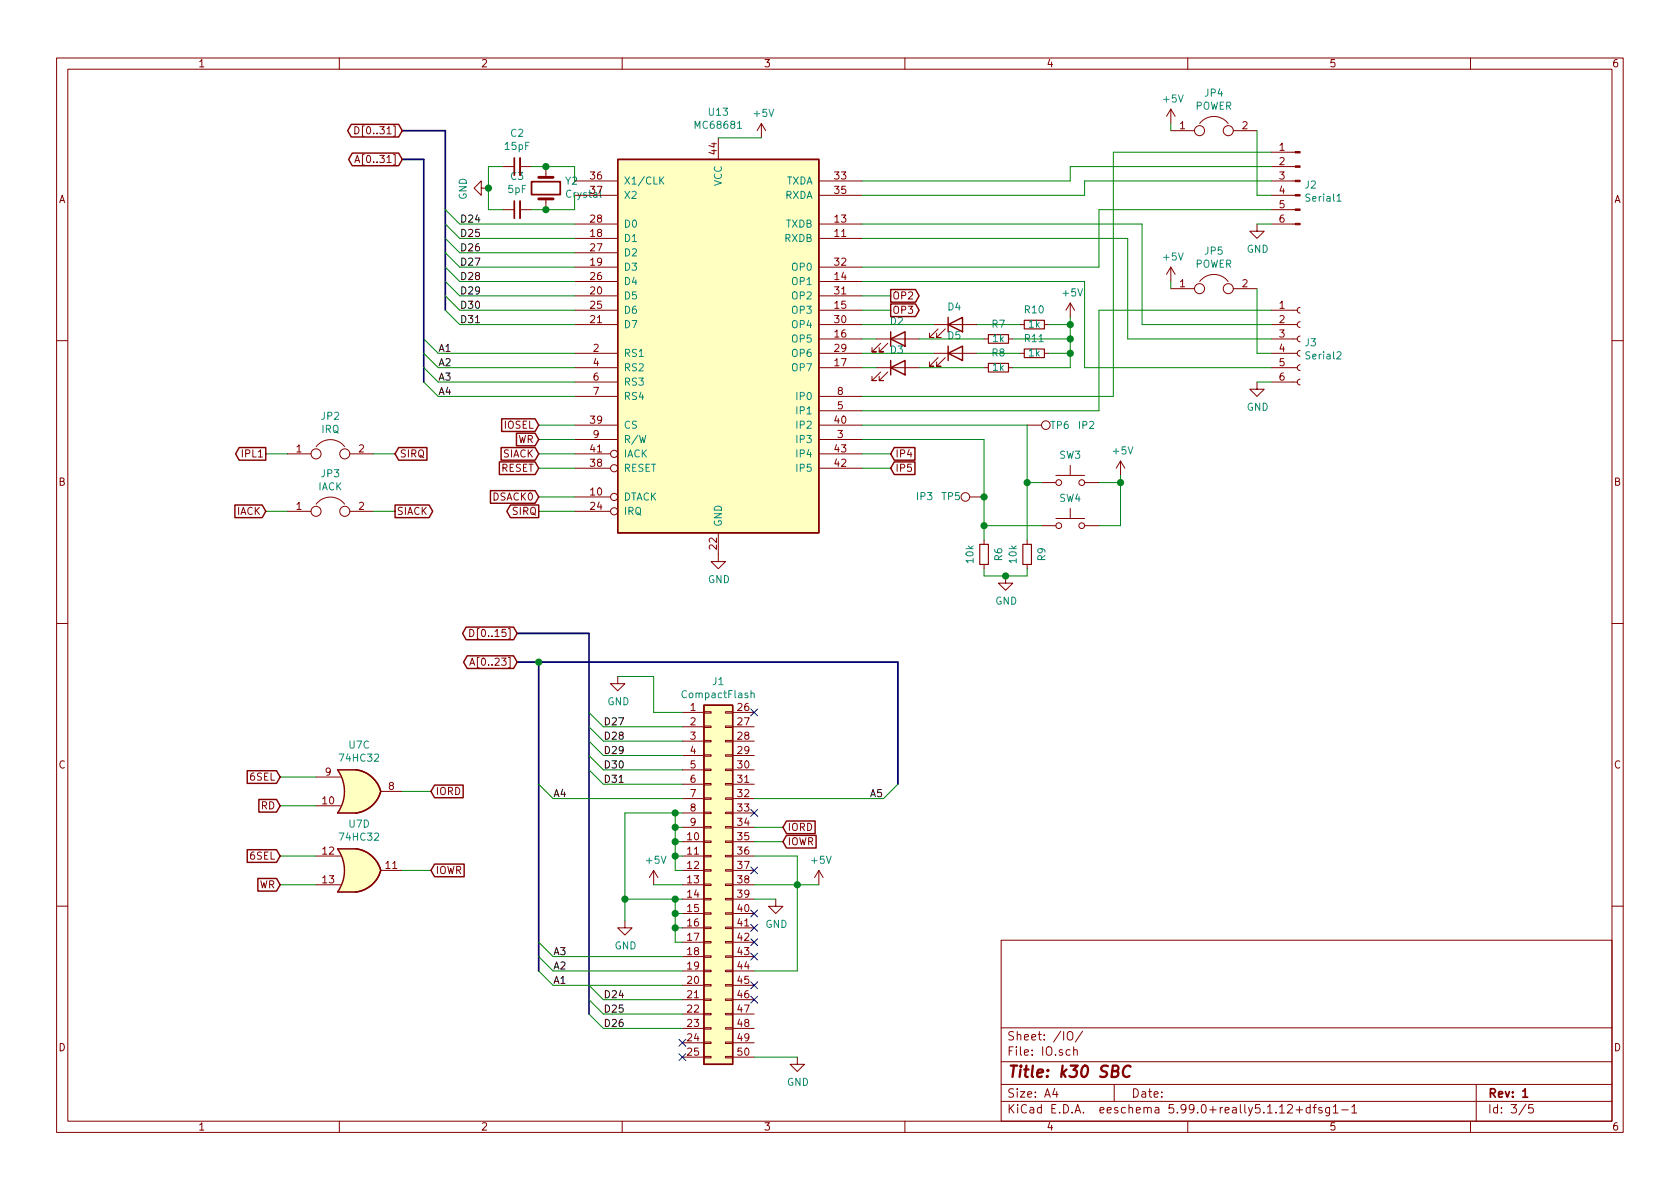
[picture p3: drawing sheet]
EESchema Schematic File Version 4
EELAYER 30 0
EELAYER END
$Descr A4 11693 8268
encoding utf-8
Sheet 3 5
Title "k30 SBC"
Date ""
Rev "1"
Comp ""
Comment1 ""
Comment2 ""
Comment3 ""
Comment4 ""
$EndDescr
$Comp
L power:+5V #PWR?
U 1 1
P 5300 950
AR Path="/5E114B4D/613D9C81" Ref="#PWR?"  Part="1" 
AR Path="/5FAF94FC/613D9C81" Ref="#PWR?"  Part="1" 
AR Path="/613CC863/613D9C81" Ref="#PWR021"  Part="1" 
F 0 "#PWR021" H 5300 800 50  0001 C CNN
F 1 "+5V" H 5315 1123 50  0000 C CNN
F 2 "" H 5300 950 50  0001 C CNN
F 3 "" H 5300 950 50  0001 C CNN
	1    5300 950 
	1    0    0    -1  
$EndComp
$Comp
L power:GND #PWR?
U 1 1
P 5000 3850
AR Path="/5E114B4D/613D9C87" Ref="#PWR?"  Part="1" 
AR Path="/5FAF94FC/613D9C87" Ref="#PWR?"  Part="1" 
AR Path="/613CC863/613D9C87" Ref="#PWR020"  Part="1" 
F 0 "#PWR020" H 5000 3600 50  0001 C CNN
F 1 "GND" H 5005 3677 50  0000 C CNN
F 2 "" H 5000 3850 50  0001 C CNN
F 3 "" H 5000 3850 50  0001 C CNN
	1    5000 3850
	1    0    0    -1  
$EndComp
Wire Wire Line
	5000 950  5300 950 
Text GLabel 3750 3050 0    50   Input ~ 0
WR
Wire Wire Line
	3750 3050 4000 3050
Entry Wire Line
	3200 1550 3100 1450
Entry Wire Line
	3200 1650 3100 1550
Entry Wire Line
	3200 1750 3100 1650
Entry Wire Line
	3200 1850 3100 1750
Entry Wire Line
	3200 1950 3100 1850
Entry Wire Line
	3200 2050 3100 1950
Entry Wire Line
	3200 2150 3100 2050
Entry Wire Line
	3200 2250 3100 2150
Text Label 3200 1550 0    50   ~ 0
D24
Text Label 3200 1650 0    50   ~ 0
D25
Text Label 3200 1750 0    50   ~ 0
D26
Text Label 3200 1850 0    50   ~ 0
D27
Text Label 3200 1950 0    50   ~ 0
D28
Text Label 3200 2050 0    50   ~ 0
D29
Text Label 3200 2150 0    50   ~ 0
D30
Text Label 3200 2250 0    50   ~ 0
D31
Wire Wire Line
	4000 1550 3200 1550
Wire Wire Line
	4000 1650 3200 1650
Wire Wire Line
	4000 1750 3200 1750
Wire Wire Line
	4000 1850 3200 1850
Wire Wire Line
	4000 1950 3200 1950
Wire Wire Line
	4000 2050 3200 2050
Wire Wire Line
	4000 2150 3200 2150
Wire Wire Line
	4000 2250 3200 2250
Text GLabel 3750 3450 0    50   Input ~ 0
DSACK0
Text GLabel 3750 3250 0    50   Input ~ 0
RESET
Wire Wire Line
	3750 3250 4000 3250
Wire Bus Line
	3100 900  2800 900 
Text GLabel 2800 900  0    50   3State ~ 0
D[0..31]
Text GLabel 2800 1100 0    50   3State ~ 0
A[0..31]
Wire Bus Line
	2800 1100 2950 1100
Entry Wire Line
	3050 2450 2950 2350
Entry Wire Line
	3050 2550 2950 2450
Entry Wire Line
	3050 2650 2950 2550
Entry Wire Line
	3050 2750 2950 2650
Text Label 3050 2450 0    50   ~ 0
A1
Text Label 3050 2550 0    50   ~ 0
A2
Text Label 3050 2650 0    50   ~ 0
A3
Text Label 3050 2750 0    50   ~ 0
A4
Wire Wire Line
	4000 2450 3050 2450
Wire Wire Line
	4000 2550 3050 2550
Wire Wire Line
	4000 2650 3050 2650
Wire Wire Line
	4000 2750 3050 2750
Text GLabel 3750 2950 0    50   Input ~ 0
IOSEL
Wire Wire Line
	3750 2950 4000 2950
$Comp
L Device:Crystal Y?
U 1 1
P 3800 1300
AR Path="/5E114B4D/613D9CBE" Ref="Y?"  Part="1" 
AR Path="/5FAF94FC/613D9CBE" Ref="Y?"  Part="1" 
AR Path="/613CC863/613D9CBE" Ref="Y2"  Part="1" 
F 0 "Y2" V 3846 1169 50  0000 R CNN
F 1 "Crystal" V 3755 1169 50  0000 R CNN
F 2 "Crystal:Crystal_HC49-4H_Vertical" H 3800 1300 50  0001 C CNN
F 3 "~" H 3800 1300 50  0001 C CNN
	1    3800 1300
	0    -1   -1   0   
$EndComp
$Comp
L Device:C_Small C?
U 1 1
P 3600 1150
AR Path="/5E114B4D/613D9CC4" Ref="C?"  Part="1" 
AR Path="/5FAF94FC/613D9CC4" Ref="C?"  Part="1" 
AR Path="/613CC863/613D9CC4" Ref="C2"  Part="1" 
F 0 "C2" V 3829 1150 50  0000 C CNN
F 1 "15pF" V 3738 1150 50  0000 C CNN
F 2 "Capacitor_THT:C_Disc_D3.0mm_W2.0mm_P2.50mm" H 3600 1150 50  0001 C CNN
F 3 "~" H 3600 1150 50  0001 C CNN
	1    3600 1150
	0    -1   -1   0   
$EndComp
$Comp
L Device:C_Small C?
U 1 1
P 3600 1450
AR Path="/5E114B4D/613D9CCA" Ref="C?"  Part="1" 
AR Path="/5FAF94FC/613D9CCA" Ref="C?"  Part="1" 
AR Path="/613CC863/613D9CCA" Ref="C3"  Part="1" 
F 0 "C3" V 3829 1450 50  0000 C CNN
F 1 "5pF" V 3738 1450 50  0000 C CNN
F 2 "Capacitor_THT:C_Disc_D3.0mm_W2.0mm_P2.50mm" H 3600 1450 50  0001 C CNN
F 3 "~" H 3600 1450 50  0001 C CNN
	1    3600 1450
	0    -1   -1   0   
$EndComp
$Comp
L power:GND #PWR?
U 1 1
P 3400 1300
AR Path="/5E114B4D/613D9CD0" Ref="#PWR?"  Part="1" 
AR Path="/5FAF94FC/613D9CD0" Ref="#PWR?"  Part="1" 
AR Path="/613CC863/613D9CD0" Ref="#PWR016"  Part="1" 
F 0 "#PWR016" H 3400 1050 50  0001 C CNN
F 1 "GND" H 3405 1127 50  0000 C CNN
F 2 "" H 3400 1300 50  0001 C CNN
F 3 "" H 3400 1300 50  0001 C CNN
	1    3400 1300
	0    1    1    0   
$EndComp
Wire Wire Line
	3500 1150 3400 1150
Wire Wire Line
	3400 1150 3400 1300
Wire Wire Line
	3400 1300 3400 1450
Wire Wire Line
	3400 1450 3500 1450
Connection ~ 3400 1300
Wire Wire Line
	3700 1150 3800 1150
Wire Wire Line
	3800 1150 4000 1150
Wire Wire Line
	4000 1150 4000 1250
Connection ~ 3800 1150
Wire Wire Line
	4000 1350 4000 1450
Wire Wire Line
	4000 1450 3800 1450
Wire Wire Line
	3800 1450 3700 1450
Connection ~ 3800 1450
$Comp
L Connector:Conn_01x06_Male J?
U 1 1
P 9050 1250
AR Path="/5E114B4D/613D9CE3" Ref="J?"  Part="1" 
AR Path="/5FAF94FC/613D9CE3" Ref="J?"  Part="1" 
AR Path="/613CC863/613D9CE3" Ref="J2"  Part="1" 
F 0 "J2" H 9022 1224 50  0000 R CNN
F 1 "Serial1" H 9022 1133 50  0000 R CNN
F 2 "Connector_PinHeader_2.54mm:PinHeader_1x06_P2.54mm_Horizontal" H 9050 1250 50  0001 C CNN
F 3 "~" H 9050 1250 50  0001 C CNN
	1    9050 1250
	-1   0    0    -1  
$EndComp
$Comp
L power:GND #PWR?
U 1 1
P 8750 2650
AR Path="/5E114B4D/613D9CE9" Ref="#PWR?"  Part="1" 
AR Path="/5FAF94FC/613D9CE9" Ref="#PWR?"  Part="1" 
AR Path="/613CC863/613D9CE9" Ref="#PWR031"  Part="1" 
F 0 "#PWR031" H 8750 2400 50  0001 C CNN
F 1 "GND" H 8755 2477 50  0000 C CNN
F 2 "" H 8750 2650 50  0001 C CNN
F 3 "" H 8750 2650 50  0001 C CNN
	1    8750 2650
	1    0    0    -1  
$EndComp
$Comp
L power:GND #PWR?
U 1 1
P 8750 1550
AR Path="/5E114B4D/613D9CEF" Ref="#PWR?"  Part="1" 
AR Path="/5FAF94FC/613D9CEF" Ref="#PWR?"  Part="1" 
AR Path="/613CC863/613D9CEF" Ref="#PWR030"  Part="1" 
F 0 "#PWR030" H 8750 1300 50  0001 C CNN
F 1 "GND" H 8755 1377 50  0000 C CNN
F 2 "" H 8750 1550 50  0001 C CNN
F 3 "" H 8750 1550 50  0001 C CNN
	1    8750 1550
	1    0    0    -1  
$EndComp
Wire Wire Line
	8850 1550 8750 1550
Wire Wire Line
	8850 2650 8750 2650
Wire Wire Line
	6000 1350 7550 1350
$Comp
L Connector:Conn_01x06_Female J?
U 1 1
P 9050 2350
AR Path="/5E114B4D/613D9CF8" Ref="J?"  Part="1" 
AR Path="/5FAF94FC/613D9CF8" Ref="J?"  Part="1" 
AR Path="/613CC863/613D9CF8" Ref="J3"  Part="1" 
F 0 "J3" H 9078 2326 50  0000 L CNN
F 1 "Serial2" H 9078 2235 50  0000 L CNN
F 2 "Connector_PinHeader_2.54mm:PinHeader_1x06_P2.54mm_Horizontal" H 9050 2350 50  0001 C CNN
F 3 "~" H 9050 2350 50  0001 C CNN
	1    9050 2350
	1    0    0    -1  
$EndComp
Wire Wire Line
	7550 1350 7550 1250
Wire Wire Line
	7750 1050 8850 1050
Wire Wire Line
	6000 1550 7950 1550
Wire Wire Line
	7950 1550 7950 2250
Wire Wire Line
	6000 1650 7850 1650
Wire Wire Line
	7850 1650 7850 2350
Wire Wire Line
	8850 2150 7650 2150
Wire Wire Line
	7650 1450 8850 1450
Text GLabel 3750 3150 0    50   Input ~ 0
SIACK
Wire Wire Line
	3750 3150 4000 3150
Text GLabel 3750 3550 0    50   Output ~ 0
SIRQ
Wire Wire Line
	3750 3550 4000 3550
$Comp
L Device:R_Small R?
U 1 1
P 6950 2350
AR Path="/5E114B4D/613D9D0A" Ref="R?"  Part="1" 
AR Path="/5FAF94FC/613D9D0A" Ref="R?"  Part="1" 
AR Path="/613CC863/613D9D0A" Ref="R7"  Part="1" 
F 0 "R7" V 7050 2350 50  0000 C CNN
F 1 "1k" V 6950 2350 50  0000 C CNN
F 2 "Resistor_THT:R_Axial_DIN0204_L3.6mm_D1.6mm_P5.08mm_Horizontal" H 6950 2350 50  0001 C CNN
F 3 "~" H 6950 2350 50  0001 C CNN
	1    6950 2350
	0    -1   -1   0   
$EndComp
$Comp
L Device:R_Small R?
U 1 1
P 6950 2550
AR Path="/5E114B4D/613D9D10" Ref="R?"  Part="1" 
AR Path="/5FAF94FC/613D9D10" Ref="R?"  Part="1" 
AR Path="/613CC863/613D9D10" Ref="R8"  Part="1" 
F 0 "R8" V 7050 2550 50  0000 C CNN
F 1 "1k" V 6950 2550 50  0000 C CNN
F 2 "Resistor_THT:R_Axial_DIN0204_L3.6mm_D1.6mm_P5.08mm_Horizontal" H 6950 2550 50  0001 C CNN
F 3 "~" H 6950 2550 50  0001 C CNN
	1    6950 2550
	0    -1   -1   0   
$EndComp
$Comp
L Device:R_Small R?
U 1 1
P 7200 2250
AR Path="/5E114B4D/613D9D16" Ref="R?"  Part="1" 
AR Path="/5FAF94FC/613D9D16" Ref="R?"  Part="1" 
AR Path="/613CC863/613D9D16" Ref="R10"  Part="1" 
F 0 "R10" V 7300 2250 50  0000 C CNN
F 1 "1k" V 7200 2250 50  0000 C CNN
F 2 "Resistor_THT:R_Axial_DIN0204_L3.6mm_D1.6mm_P5.08mm_Horizontal" H 7200 2250 50  0001 C CNN
F 3 "~" H 7200 2250 50  0001 C CNN
	1    7200 2250
	0    -1   -1   0   
$EndComp
$Comp
L Device:R_Small R?
U 1 1
P 7200 2450
AR Path="/5E114B4D/613D9D1C" Ref="R?"  Part="1" 
AR Path="/5FAF94FC/613D9D1C" Ref="R?"  Part="1" 
AR Path="/613CC863/613D9D1C" Ref="R11"  Part="1" 
F 0 "R11" V 7300 2450 50  0000 C CNN
F 1 "1k" V 7200 2450 50  0000 C CNN
F 2 "Resistor_THT:R_Axial_DIN0204_L3.6mm_D1.6mm_P5.08mm_Horizontal" H 7200 2450 50  0001 C CNN
F 3 "~" H 7200 2450 50  0001 C CNN
	1    7200 2450
	0    -1   -1   0   
$EndComp
$Comp
L power:+5V #PWR?
U 1 1
P 7450 2200
AR Path="/5E114B4D/613D9D22" Ref="#PWR?"  Part="1" 
AR Path="/5FAF94FC/613D9D22" Ref="#PWR?"  Part="1" 
AR Path="/613CC863/613D9D22" Ref="#PWR026"  Part="1" 
F 0 "#PWR026" H 7450 2050 50  0001 C CNN
F 1 "+5V" H 7465 2373 50  0000 C CNN
F 2 "" H 7450 2200 50  0001 C CNN
F 3 "" H 7450 2200 50  0001 C CNN
	1    7450 2200
	1    0    0    -1  
$EndComp
Wire Wire Line
	7450 2200 7450 2250
Wire Wire Line
	7450 2250 7300 2250
Wire Wire Line
	7450 2250 7450 2350
Wire Wire Line
	7450 2350 7050 2350
Connection ~ 7450 2250
Wire Wire Line
	7450 2350 7450 2450
Wire Wire Line
	7450 2450 7300 2450
Connection ~ 7450 2350
Wire Wire Line
	7050 2550 7450 2550
Wire Wire Line
	7450 2550 7450 2450
Connection ~ 7450 2450
Wire Wire Line
	6850 2550 6400 2550
Wire Wire Line
	6100 2550 6000 2550
Wire Wire Line
	7100 2450 6800 2450
Wire Wire Line
	6500 2450 6000 2450
Wire Wire Line
	6850 2350 6400 2350
Wire Wire Line
	6100 2350 6000 2350
Wire Wire Line
	7100 2250 6800 2250
Wire Wire Line
	6500 2250 6000 2250
Text GLabel 6200 2050 2    50   Output ~ 0
OP2
Text GLabel 6200 2150 2    50   Output ~ 0
OP3
Wire Wire Line
	6200 2150 6000 2150
Wire Wire Line
	6000 2050 6200 2050
Text GLabel 6200 3150 2    50   Input ~ 0
IP4
Text GLabel 6200 3250 2    50   Input ~ 0
IP5
Wire Wire Line
	6200 3150 6000 3150
Wire Wire Line
	6200 3250 6000 3250
$Comp
L Switch:SW_Push SW?
U 1 1
P 7450 3350
AR Path="/5E114B4D/613D9D43" Ref="SW?"  Part="1" 
AR Path="/5FAF94FC/613D9D43" Ref="SW?"  Part="1" 
AR Path="/613CC863/613D9D43" Ref="SW3"  Part="1" 
F 0 "SW3" H 7450 3543 50  0000 C CNN
F 1 "IP2" H 7450 3544 50  0001 C CNN
F 2 "Button_Switch_THT:SW_PUSH_6mm" H 7450 3550 50  0001 C CNN
F 3 "~" H 7450 3550 50  0001 C CNN
	1    7450 3350
	1    0    0    -1  
$EndComp
$Comp
L power:+5V #PWR?
U 1 1
P 7800 3300
AR Path="/5E114B4D/613D9D49" Ref="#PWR?"  Part="1" 
AR Path="/5FAF94FC/613D9D49" Ref="#PWR?"  Part="1" 
AR Path="/613CC863/613D9D49" Ref="#PWR027"  Part="1" 
F 0 "#PWR027" H 7800 3150 50  0001 C CNN
F 1 "+5V" H 7815 3473 50  0000 C CNN
F 2 "" H 7800 3300 50  0001 C CNN
F 3 "" H 7800 3300 50  0001 C CNN
	1    7800 3300
	1    0    0    -1  
$EndComp
$Comp
L Device:R_Small R?
U 1 1
P 7150 3850
AR Path="/5E114B4D/613D9D4F" Ref="R?"  Part="1" 
AR Path="/5FAF94FC/613D9D4F" Ref="R?"  Part="1" 
AR Path="/613CC863/613D9D4F" Ref="R9"  Part="1" 
F 0 "R9" V 7250 3850 50  0000 C CNN
F 1 "10k" V 7050 3850 50  0000 C CNN
F 2 "Resistor_THT:R_Axial_DIN0204_L3.6mm_D1.6mm_P5.08mm_Horizontal" H 7150 3850 50  0001 C CNN
F 3 "~" H 7150 3850 50  0001 C CNN
	1    7150 3850
	1    0    0    -1  
$EndComp
$Comp
L Device:R_Small R?
U 1 1
P 6850 3850
AR Path="/5E114B4D/613D9D55" Ref="R?"  Part="1" 
AR Path="/5FAF94FC/613D9D55" Ref="R?"  Part="1" 
AR Path="/613CC863/613D9D55" Ref="R6"  Part="1" 
F 0 "R6" V 6950 3850 50  0000 C CNN
F 1 "10k" V 6750 3850 50  0000 C CNN
F 2 "Resistor_THT:R_Axial_DIN0204_L3.6mm_D1.6mm_P5.08mm_Horizontal" H 6850 3850 50  0001 C CNN
F 3 "~" H 6850 3850 50  0001 C CNN
	1    6850 3850
	1    0    0    -1  
$EndComp
$Comp
L power:GND #PWR?
U 1 1
P 7000 4000
AR Path="/5E114B4D/613D9D5B" Ref="#PWR?"  Part="1" 
AR Path="/5FAF94FC/613D9D5B" Ref="#PWR?"  Part="1" 
AR Path="/613CC863/613D9D5B" Ref="#PWR025"  Part="1" 
F 0 "#PWR025" H 7000 3750 50  0001 C CNN
F 1 "GND" H 7005 3827 50  0000 C CNN
F 2 "" H 7000 4000 50  0001 C CNN
F 3 "" H 7000 4000 50  0001 C CNN
	1    7000 4000
	1    0    0    -1  
$EndComp
Wire Wire Line
	7800 3300 7800 3350
Wire Wire Line
	7800 3350 7650 3350
Wire Wire Line
	7800 3650 7800 3350
Connection ~ 7800 3350
Wire Wire Line
	6850 3050 6000 3050
Wire Wire Line
	7150 3950 7150 4000
Wire Wire Line
	7150 4000 7000 4000
Wire Wire Line
	7000 4000 6850 4000
Wire Wire Line
	6850 4000 6850 3950
Connection ~ 7000 4000
$Comp
L Switch:SW_Push SW?
U 1 1
P 7450 3650
AR Path="/5E114B4D/613D9D6B" Ref="SW?"  Part="1" 
AR Path="/5FAF94FC/613D9D6B" Ref="SW?"  Part="1" 
AR Path="/613CC863/613D9D6B" Ref="SW4"  Part="1" 
F 0 "SW4" H 7450 3843 50  0000 C CNN
F 1 "IP3" H 7450 3844 50  0001 C CNN
F 2 "Button_Switch_THT:SW_PUSH_6mm" H 7450 3850 50  0001 C CNN
F 3 "~" H 7450 3850 50  0001 C CNN
	1    7450 3650
	1    0    0    -1  
$EndComp
Wire Wire Line
	7650 3650 7800 3650
Wire Wire Line
	6850 3650 6850 3750
Wire Wire Line
	7150 3350 7150 3750
Wire Wire Line
	7150 3350 7250 3350
Wire Wire Line
	7250 3650 6850 3650
Connection ~ 6850 3650
Wire Wire Line
	6000 2950 7150 2950
$Comp
L Device:Jumper JP?
U 1 1
P 8450 900
AR Path="/5E114B4D/613D9D78" Ref="JP?"  Part="1" 
AR Path="/5FAF94FC/613D9D78" Ref="JP?"  Part="1" 
AR Path="/613CC863/613D9D78" Ref="JP4"  Part="1" 
F 0 "JP4" H 8450 1164 50  0000 C CNN
F 1 "POWER" H 8450 1073 50  0000 C CNN
F 2 "Connector_PinHeader_2.54mm:PinHeader_1x02_P2.54mm_Vertical" H 8450 900 50  0001 C CNN
F 3 "~" H 8450 900 50  0001 C CNN
	1    8450 900 
	1    0    0    -1  
$EndComp
$Comp
L power:+5V #PWR?
U 1 1
P 8150 850
AR Path="/5E114B4D/613D9D7E" Ref="#PWR?"  Part="1" 
AR Path="/5FAF94FC/613D9D7E" Ref="#PWR?"  Part="1" 
AR Path="/613CC863/613D9D7E" Ref="#PWR028"  Part="1" 
F 0 "#PWR028" H 8150 700 50  0001 C CNN
F 1 "+5V" H 8165 1023 50  0000 C CNN
F 2 "" H 8150 850 50  0001 C CNN
F 3 "" H 8150 850 50  0001 C CNN
	1    8150 850 
	1    0    0    -1  
$EndComp
Wire Wire Line
	8750 900  8750 1350
Wire Wire Line
	8750 1350 8850 1350
$Comp
L Device:Jumper JP?
U 1 1
P 8450 2000
AR Path="/5E114B4D/613D9D86" Ref="JP?"  Part="1" 
AR Path="/5FAF94FC/613D9D86" Ref="JP?"  Part="1" 
AR Path="/613CC863/613D9D86" Ref="JP5"  Part="1" 
F 0 "JP5" H 8450 2264 50  0000 C CNN
F 1 "POWER" H 8450 2173 50  0000 C CNN
F 2 "Connector_PinHeader_2.54mm:PinHeader_1x02_P2.54mm_Vertical" H 8450 2000 50  0001 C CNN
F 3 "~" H 8450 2000 50  0001 C CNN
	1    8450 2000
	1    0    0    -1  
$EndComp
$Comp
L power:+5V #PWR?
U 1 1
P 8150 1950
AR Path="/5E114B4D/613D9D8C" Ref="#PWR?"  Part="1" 
AR Path="/5FAF94FC/613D9D8C" Ref="#PWR?"  Part="1" 
AR Path="/613CC863/613D9D8C" Ref="#PWR029"  Part="1" 
F 0 "#PWR029" H 8150 1800 50  0001 C CNN
F 1 "+5V" H 8165 2123 50  0000 C CNN
F 2 "" H 8150 1950 50  0001 C CNN
F 3 "" H 8150 1950 50  0001 C CNN
	1    8150 1950
	1    0    0    -1  
$EndComp
Wire Wire Line
	8150 1950 8150 2000
Wire Wire Line
	8150 850  8150 900 
Wire Wire Line
	8750 2000 8750 2450
Wire Wire Line
	8750 2450 8850 2450
$Comp
L Device:LED D?
U 1 1
P 6250 2550
AR Path="/5E114B4D/613D9D96" Ref="D?"  Part="1" 
AR Path="/5FAF94FC/613D9D96" Ref="D?"  Part="1" 
AR Path="/613CC863/613D9D96" Ref="D3"  Part="1" 
F 0 "D3" H 6243 2675 50  0000 C CNN
F 1 "OP7" H 6243 2675 50  0001 C CNN
F 2 "LED_THT:LED_D5.0mm" H 6250 2550 50  0001 C CNN
F 3 "~" H 6250 2550 50  0001 C CNN
	1    6250 2550
	1    0    0    -1  
$EndComp
$Comp
L Device:LED D?
U 1 1
P 6650 2450
AR Path="/5E114B4D/613D9D9C" Ref="D?"  Part="1" 
AR Path="/5FAF94FC/613D9D9C" Ref="D?"  Part="1" 
AR Path="/613CC863/613D9D9C" Ref="D5"  Part="1" 
F 0 "D5" H 6643 2575 50  0000 C CNN
F 1 "OP6" H 6643 2575 50  0001 C CNN
F 2 "LED_THT:LED_D5.0mm" H 6650 2450 50  0001 C CNN
F 3 "~" H 6650 2450 50  0001 C CNN
	1    6650 2450
	1    0    0    -1  
$EndComp
$Comp
L Device:LED D?
U 1 1
P 6250 2350
AR Path="/5E114B4D/613D9DA2" Ref="D?"  Part="1" 
AR Path="/5FAF94FC/613D9DA2" Ref="D?"  Part="1" 
AR Path="/613CC863/613D9DA2" Ref="D2"  Part="1" 
F 0 "D2" H 6243 2475 50  0000 C CNN
F 1 "OP5" H 6243 2475 50  0001 C CNN
F 2 "LED_THT:LED_D5.0mm" H 6250 2350 50  0001 C CNN
F 3 "~" H 6250 2350 50  0001 C CNN
	1    6250 2350
	1    0    0    -1  
$EndComp
$Comp
L Device:LED D?
U 1 1
P 6650 2250
AR Path="/5E114B4D/613D9DA8" Ref="D?"  Part="1" 
AR Path="/5FAF94FC/613D9DA8" Ref="D?"  Part="1" 
AR Path="/613CC863/613D9DA8" Ref="D4"  Part="1" 
F 0 "D4" H 6643 2375 50  0000 C CNN
F 1 "OP4" H 6643 2375 50  0001 C CNN
F 2 "LED_THT:LED_D5.0mm" H 6650 2250 50  0001 C CNN
F 3 "~" H 6650 2250 50  0001 C CNN
	1    6650 2250
	1    0    0    -1  
$EndComp
$Comp
L ComputieParts:68681-PLCC U?
U 1 1
P 5000 2450
AR Path="/5E114B4D/613D9DAE" Ref="U?"  Part="1" 
AR Path="/5FAF94FC/613D9DAE" Ref="U?"  Part="1" 
AR Path="/613D9DAE" Ref="U?"  Part="1" 
AR Path="/613CC863/613D9DAE" Ref="U13"  Part="1" 
F 0 "U13" H 5000 4131 50  0000 C CNN
F 1 "MC68681" H 5000 4040 50  0000 C CNN
F 2 "Package_LCC:PLCC-44_THT-Socket" H 5000 2450 50  0001 C CNN
F 3 "" H 5000 2450 50  0001 C CNN
	1    5000 2450
	1    0    0    -1  
$EndComp
Wire Wire Line
	6000 1250 7450 1250
Wire Wire Line
	7450 1250 7450 1150
Wire Wire Line
	7450 1150 8850 1150
Wire Wire Line
	7550 1250 8850 1250
Wire Wire Line
	7950 2250 8850 2250
Wire Wire Line
	7850 2350 8850 2350
Wire Wire Line
	7650 2150 7650 2850
Wire Wire Line
	7650 2850 6000 2850
Wire Wire Line
	7750 1050 7750 2750
Wire Wire Line
	7750 2750 6000 2750
Wire Wire Line
	7650 1450 7650 1850
Wire Wire Line
	7650 1850 6000 1850
Wire Wire Line
	8850 2550 7550 2550
Wire Wire Line
	7550 2550 7550 1950
Wire Wire Line
	7550 1950 6000 1950
Wire Wire Line
	1850 3150 2000 3150
Wire Wire Line
	7150 2950 7150 3350
Connection ~ 7150 3350
Wire Wire Line
	6850 3050 6850 3450
$Comp
L power:+5V #PWR?
U 1 1
P 4550 6150
AR Path="/5E114B4D/614FAF89" Ref="#PWR?"  Part="1" 
AR Path="/5FAF94FC/614FAF89" Ref="#PWR?"  Part="1" 
AR Path="/614FAF89" Ref="#PWR?"  Part="1" 
AR Path="/613CC863/614FAF89" Ref="#PWR019"  Part="1" 
F 0 "#PWR019" H 4550 6000 50  0001 C CNN
F 1 "+5V" H 4565 6323 50  0000 C CNN
F 2 "" H 4550 6150 50  0001 C CNN
F 3 "" H 4550 6150 50  0001 C CNN
	1    4550 6150
	1    0    0    -1  
$EndComp
$Comp
L power:GND #PWR?
U 1 1
P 4350 6400
AR Path="/5E114B4D/614FAF8F" Ref="#PWR?"  Part="1" 
AR Path="/5FAF94FC/614FAF8F" Ref="#PWR?"  Part="1" 
AR Path="/614FAF8F" Ref="#PWR?"  Part="1" 
AR Path="/613CC863/614FAF8F" Ref="#PWR018"  Part="1" 
F 0 "#PWR018" H 4350 6150 50  0001 C CNN
F 1 "GND" H 4355 6227 50  0000 C CNN
F 2 "" H 4350 6400 50  0001 C CNN
F 3 "" H 4350 6400 50  0001 C CNN
	1    4350 6400
	1    0    0    -1  
$EndComp
Text GLabel 1950 5600 0    50   Input ~ 0
RD
Wire Wire Line
	1950 5600 2200 5600
Entry Wire Line
	4200 5050 4100 4950
Entry Wire Line
	4200 5150 4100 5050
Entry Wire Line
	4200 5250 4100 5150
Entry Wire Line
	4200 5350 4100 5250
Entry Wire Line
	4200 5450 4100 5350
Text Label 4200 5050 0    50   ~ 0
D27
Text Label 4200 5150 0    50   ~ 0
D28
Text Label 4200 5250 0    50   ~ 0
D29
Text Label 4200 5350 0    50   ~ 0
D30
Text Label 4200 5450 0    50   ~ 0
D31
Wire Wire Line
	4750 5050 4200 5050
Wire Wire Line
	4750 5150 4200 5150
Wire Wire Line
	4750 5250 4200 5250
Wire Wire Line
	4750 5350 4200 5350
Wire Wire Line
	4750 5450 4200 5450
Wire Bus Line
	4100 4400 3600 4400
Text GLabel 3600 4400 0    50   3State ~ 0
D[0..15]
Text GLabel 3600 4600 0    50   3State ~ 0
A[0..23]
Wire Bus Line
	3600 4600 3750 4600
Entry Wire Line
	3850 6650 3750 6550
Entry Wire Line
	3850 6750 3750 6650
Entry Wire Line
	3850 6850 3750 6750
Text Label 3850 6650 0    50   ~ 0
A3
Text Label 3850 6750 0    50   ~ 0
A2
Text Label 3850 6850 0    50   ~ 0
A1
Wire Wire Line
	4750 6650 3850 6650
Wire Wire Line
	4750 6750 3850 6750
Text GLabel 1950 5400 0    50   Input ~ 0
6SEL
Wire Wire Line
	1950 5400 2200 5400
$Comp
L Connector_Generic:Conn_02x25_Top_Bottom J1
U 1 1
P 4950 6150
F 0 "J1" H 5000 7567 50  0000 C CNN
F 1 "CompactFlash" H 5000 7476 50  0000 C CNN
F 2 "68k-SMT:CF-Card_3M_N7E50-Q516RB-40" H 4950 6150 50  0001 C CNN
F 3 "~" H 4950 6150 50  0001 C CNN
	1    4950 6150
	1    0    0    -1  
$EndComp
Entry Wire Line
	4200 6950 4100 6850
Entry Wire Line
	4200 7050 4100 6950
Entry Wire Line
	4200 7150 4100 7050
Text Label 4200 6950 0    50   ~ 0
D24
Text Label 4200 7050 0    50   ~ 0
D25
Text Label 4200 7150 0    50   ~ 0
D26
Wire Wire Line
	4750 6950 4200 6950
Wire Wire Line
	4750 7050 4200 7050
Wire Wire Line
	4750 7150 4200 7150
Wire Wire Line
	4550 6150 4750 6150
$Comp
L power:+5V #PWR?
U 1 1
P 5700 6150
AR Path="/5E114B4D/614FAFDE" Ref="#PWR?"  Part="1" 
AR Path="/5FAF94FC/614FAFDE" Ref="#PWR?"  Part="1" 
AR Path="/614FAFDE" Ref="#PWR?"  Part="1" 
AR Path="/613CC863/614FAFDE" Ref="#PWR024"  Part="1" 
F 0 "#PWR024" H 5700 6000 50  0001 C CNN
F 1 "+5V" H 5715 6323 50  0000 C CNN
F 2 "" H 5700 6150 50  0001 C CNN
F 3 "" H 5700 6150 50  0001 C CNN
	1    5700 6150
	1    0    0    -1  
$EndComp
Wire Wire Line
	5250 6150 5550 6150
$Comp
L power:GND #PWR?
U 1 1
P 4300 4700
AR Path="/5E114B4D/614FAFE5" Ref="#PWR?"  Part="1" 
AR Path="/5FAF94FC/614FAFE5" Ref="#PWR?"  Part="1" 
AR Path="/614FAFE5" Ref="#PWR?"  Part="1" 
AR Path="/613CC863/614FAFE5" Ref="#PWR017"  Part="1" 
F 0 "#PWR017" H 4300 4450 50  0001 C CNN
F 1 "GND" H 4305 4527 50  0000 C CNN
F 2 "" H 4300 4700 50  0001 C CNN
F 3 "" H 4300 4700 50  0001 C CNN
	1    4300 4700
	1    0    0    -1  
$EndComp
Wire Wire Line
	4300 4700 4550 4700
Wire Wire Line
	4550 4700 4550 4950
Wire Wire Line
	4550 4950 4750 4950
$Comp
L power:GND #PWR?
U 1 1
P 5400 6250
AR Path="/5E114B4D/614FAFEE" Ref="#PWR?"  Part="1" 
AR Path="/5FAF94FC/614FAFEE" Ref="#PWR?"  Part="1" 
AR Path="/614FAFEE" Ref="#PWR?"  Part="1" 
AR Path="/613CC863/614FAFEE" Ref="#PWR022"  Part="1" 
F 0 "#PWR022" H 5400 6000 50  0001 C CNN
F 1 "GND" H 5405 6077 50  0000 C CNN
F 2 "" H 5400 6250 50  0001 C CNN
F 3 "" H 5400 6250 50  0001 C CNN
	1    5400 6250
	1    0    0    -1  
$EndComp
Wire Wire Line
	5250 6250 5400 6250
Wire Wire Line
	4750 6550 4700 6550
Wire Wire Line
	4700 6550 4700 6450
Wire Wire Line
	4750 6450 4700 6450
Connection ~ 4700 6450
Wire Wire Line
	4700 6450 4700 6350
Wire Wire Line
	4700 6350 4750 6350
Wire Wire Line
	4750 6050 4700 6050
Wire Wire Line
	4700 6050 4700 5950
Connection ~ 4700 5750
Wire Wire Line
	4700 5750 4750 5750
Wire Wire Line
	4750 5950 4700 5950
Connection ~ 4700 5950
Wire Wire Line
	4700 5950 4700 5850
Wire Wire Line
	4750 5850 4700 5850
Connection ~ 4700 5850
Wire Wire Line
	4700 5850 4700 5750
Wire Wire Line
	4350 5650 4350 6250
Wire Wire Line
	4750 6250 4700 6250
Wire Wire Line
	4700 6250 4700 6350
Connection ~ 4700 6350
Wire Wire Line
	4700 6250 4350 6250
Connection ~ 4700 6250
Connection ~ 4350 6250
Wire Wire Line
	4350 6250 4350 6400
Wire Wire Line
	4700 5750 4700 5650
Wire Wire Line
	4700 5650 4750 5650
Wire Wire Line
	4350 5650 4700 5650
Connection ~ 4700 5650
$Comp
L power:GND #PWR?
U 1 1
P 5550 7350
AR Path="/5E114B4D/614FB011" Ref="#PWR?"  Part="1" 
AR Path="/5FAF94FC/614FB011" Ref="#PWR?"  Part="1" 
AR Path="/614FB011" Ref="#PWR?"  Part="1" 
AR Path="/613CC863/614FB011" Ref="#PWR023"  Part="1" 
F 0 "#PWR023" H 5550 7100 50  0001 C CNN
F 1 "GND" H 5555 7177 50  0000 C CNN
F 2 "" H 5550 7350 50  0001 C CNN
F 3 "" H 5550 7350 50  0001 C CNN
	1    5550 7350
	1    0    0    -1  
$EndComp
Wire Wire Line
	5550 7350 5250 7350
Wire Wire Line
	5250 6750 5550 6750
Wire Wire Line
	5550 6750 5550 6150
Connection ~ 5550 6150
NoConn ~ 5250 6950
NoConn ~ 5250 6850
Wire Wire Line
	5550 6150 5550 5950
Wire Wire Line
	5550 5950 5250 5950
NoConn ~ 5250 6650
NoConn ~ 5250 6350
NoConn ~ 5250 5650
Entry Wire Line
	3850 5550 3750 5450
Text Label 3850 5550 0    50   ~ 0
A4
Wire Wire Line
	4750 5550 3850 5550
Wire Bus Line
	3750 4600 6250 4600
Wire Bus Line
	6250 4600 6250 5450
Connection ~ 3750 4600
Entry Wire Line
	6150 5550 6250 5450
Text Label 6150 5550 2    50   ~ 0
A5
Wire Wire Line
	6150 5550 5250 5550
Wire Wire Line
	5550 6150 5700 6150
Text GLabel 1950 6150 0    50   Input ~ 0
WR
Wire Wire Line
	1950 6150 2200 6150
Text GLabel 1950 5950 0    50   Input ~ 0
6SEL
Wire Wire Line
	1950 5950 2200 5950
Text GLabel 3000 5500 2    50   Input ~ 0
IORD
Text GLabel 3000 6050 2    50   Input ~ 0
IOWR
Wire Wire Line
	2800 6050 3000 6050
Wire Wire Line
	2800 5500 3000 5500
Text GLabel 5450 5750 2    50   Input ~ 0
IORD
Text GLabel 5450 5850 2    50   Input ~ 0
IOWR
Wire Wire Line
	5250 5850 5450 5850
Wire Wire Line
	5250 5750 5450 5750
Wire Wire Line
	1850 3550 2000 3550
Text GLabel 2750 3550 2    50   Output ~ 0
SIACK
$Comp
L Device:Jumper JP?
U 1 1
P 2300 3150
AR Path="/5E114B4D/613D9DE1" Ref="JP?"  Part="1" 
AR Path="/5FAF94FC/613D9DE1" Ref="JP?"  Part="1" 
AR Path="/613CC863/613D9DE1" Ref="JP2"  Part="1" 
F 0 "JP2" H 2300 3414 50  0000 C CNN
F 1 "IRQ" H 2300 3323 50  0000 C CNN
F 2 "Connector_PinHeader_2.54mm:PinHeader_1x02_P2.54mm_Vertical" H 2300 3150 50  0001 C CNN
F 3 "~" H 2300 3150 50  0001 C CNN
	1    2300 3150
	1    0    0    -1  
$EndComp
$Comp
L Device:Jumper JP?
U 1 1
P 2300 3550
AR Path="/5E114B4D/613D9DDB" Ref="JP?"  Part="1" 
AR Path="/5FAF94FC/613D9DDB" Ref="JP?"  Part="1" 
AR Path="/613CC863/613D9DDB" Ref="JP3"  Part="1" 
F 0 "JP3" H 2300 3814 50  0000 C CNN
F 1 "IACK" H 2300 3723 50  0000 C CNN
F 2 "Connector_PinHeader_2.54mm:PinHeader_1x02_P2.54mm_Vertical" H 2300 3550 50  0001 C CNN
F 3 "~" H 2300 3550 50  0001 C CNN
	1    2300 3550
	1    0    0    -1  
$EndComp
Wire Wire Line
	2600 3550 2750 3550
Text GLabel 2750 3150 2    50   Input ~ 0
SIRQ
Text GLabel 1850 3150 0    50   Output ~ 0
IPL1
Wire Wire Line
	2600 3150 2750 3150
Text GLabel 1850 3550 0    50   Input ~ 0
IACK
$Comp
L Connector:TestPoint TP?
U 1 1
P 7150 2950
AR Path="/613AFF13/61FD76B1" Ref="TP?"  Part="1" 
AR Path="/61FD76B1" Ref="TP?"  Part="1" 
AR Path="/613CC863/61FD76B1" Ref="TP6"  Part="1" 
F 0 "TP6" V 7150 3250 50  0000 R CNN
F 1 "IP2" V 7150 3300 50  0000 L CNN
F 2 "TestPoint:TestPoint_THTPad_2.0x2.0mm_Drill1.0mm" H 7350 2950 50  0001 C CNN
F 3 "~" H 7350 2950 50  0001 C CNN
	1    7150 2950
	0    1    1    0   
$EndComp
$Comp
L Connector:TestPoint TP?
U 1 1
P 6850 3450
AR Path="/613AFF13/61FE2CCA" Ref="TP?"  Part="1" 
AR Path="/61FE2CCA" Ref="TP?"  Part="1" 
AR Path="/613CC863/61FE2CCA" Ref="TP5"  Part="1" 
F 0 "TP5" V 6850 3750 50  0000 R CNN
F 1 "IP3" V 6850 3800 50  0000 L CNN
F 2 "TestPoint:TestPoint_THTPad_2.0x2.0mm_Drill1.0mm" H 7050 3450 50  0001 C CNN
F 3 "~" H 7050 3450 50  0001 C CNN
	1    6850 3450
	0    -1   -1   0   
$EndComp
Connection ~ 6850 3450
Wire Wire Line
	6850 3450 6850 3650
$Comp
L 74xx:74LS32 U?
U 3 1
P 2500 5500
AR Path="/625F92BB" Ref="U?"  Part="1" 
AR Path="/5E081AED/625F92BB" Ref="U?"  Part="1" 
AR Path="/613DFFC0/625F92BB" Ref="U?"  Part="1" 
AR Path="/613AFF13/625F92BB" Ref="U?"  Part="1" 
AR Path="/613CC863/625F92BB" Ref="U7"  Part="3" 
F 0 "U7" H 2500 5825 50  0000 C CNN
F 1 "74HC32" H 2500 5734 50  0000 C CNN
F 2 "Package_SO:TSSOP-14_4.4x5mm_P0.65mm" H 2500 5500 50  0001 C CNN
F 3 "http://www.ti.com/lit/gpn/sn74LS32" H 2500 5500 50  0001 C CNN
	3    2500 5500
	1    0    0    -1  
$EndComp
$Comp
L 74xx:74LS32 U?
U 4 1
P 2500 6050
AR Path="/62603C2A" Ref="U?"  Part="1" 
AR Path="/5E081AED/62603C2A" Ref="U?"  Part="1" 
AR Path="/613DFFC0/62603C2A" Ref="U?"  Part="1" 
AR Path="/613AFF13/62603C2A" Ref="U?"  Part="1" 
AR Path="/613CC863/62603C2A" Ref="U7"  Part="4" 
F 0 "U7" H 2500 6375 50  0000 C CNN
F 1 "74HC32" H 2500 6284 50  0000 C CNN
F 2 "Package_SO:TSSOP-14_4.4x5mm_P0.65mm" H 2500 6050 50  0001 C CNN
F 3 "http://www.ti.com/lit/gpn/sn74LS32" H 2500 6050 50  0001 C CNN
	4    2500 6050
	1    0    0    -1  
$EndComp
NoConn ~ 5250 6050
NoConn ~ 5250 6450
NoConn ~ 5250 6550
NoConn ~ 4750 7250
NoConn ~ 4750 7350
NoConn ~ 5250 4950
Wire Wire Line
	3750 3450 4000 3450
Wire Wire Line
	3850 6850 4750 6850
Wire Bus Line
	3750 4600 3750 6750
Wire Bus Line
	2950 1100 2950 2650
Wire Bus Line
	4100 4400 4100 7050
Wire Bus Line
	3100 900  3100 2150
$EndSCHEMATC
